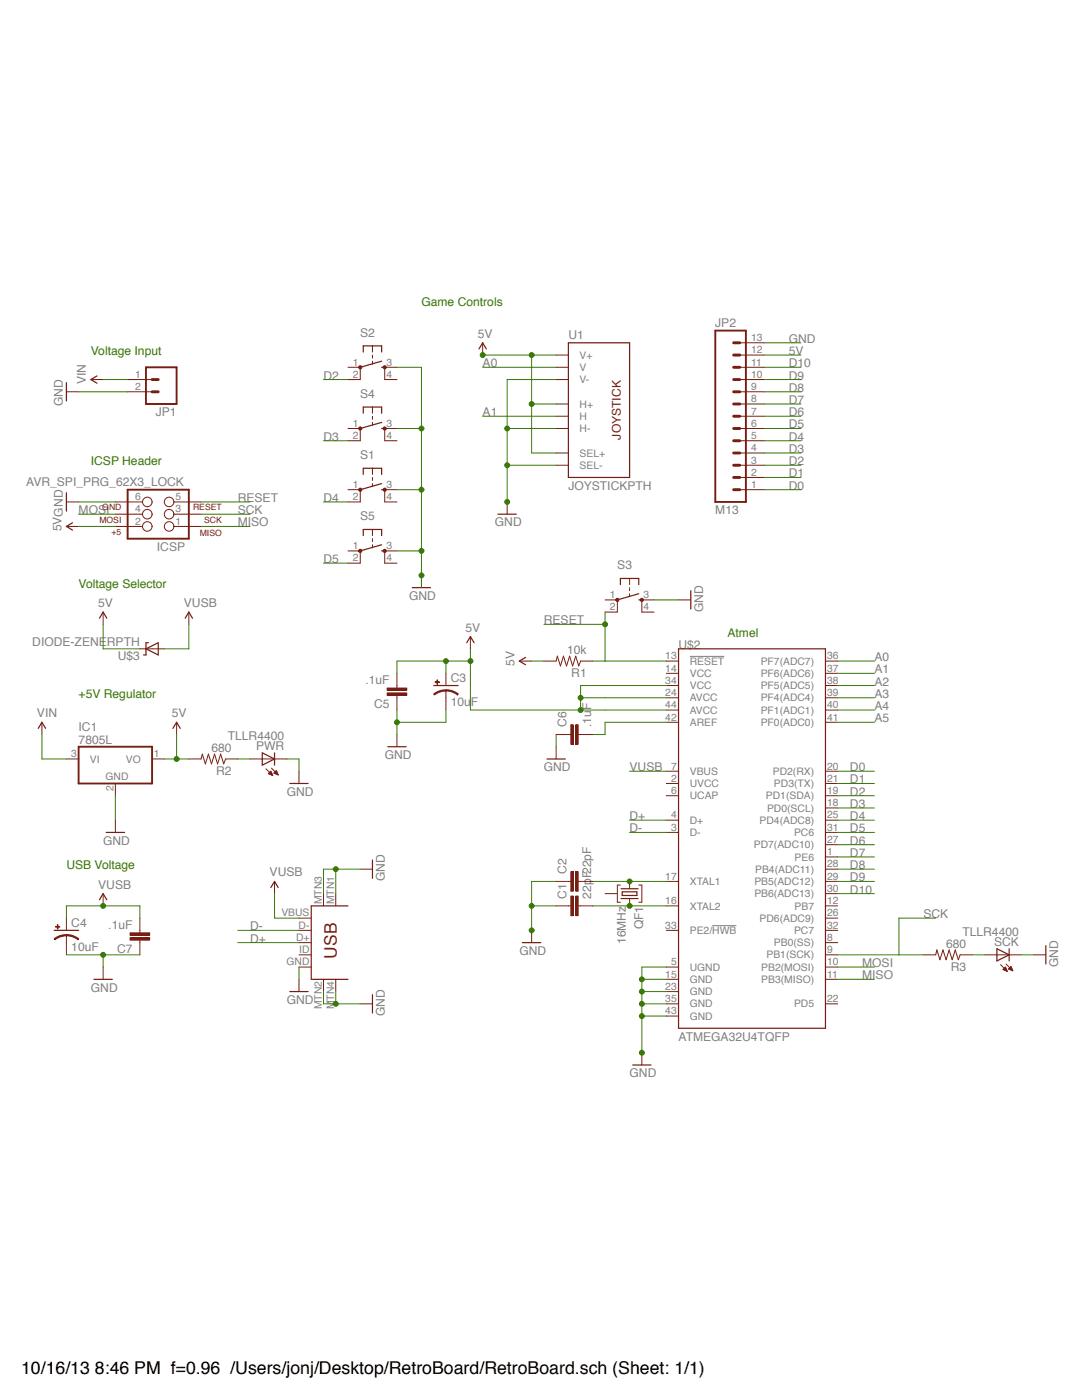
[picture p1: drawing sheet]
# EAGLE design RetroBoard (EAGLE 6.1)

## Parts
C1  22pF  CAPEZ  [CAP-PTH-SMALLEZ]
C2  22pF  CAPEZ  [CAP-PTH-SMALLEZ]
C3  10uF  CAP_POLPTH4  [CPOL-RADIAL-1000UF-25V]
C4  10uF  CAP_POLPTH4  [CPOL-RADIAL-1000UF-25V]
C5  .1uF  CAPEZ  [CAP-PTH-SMALLEZ]
C6  .1uF  CAPEZ  [CAP-PTH-SMALLEZ]
C7  .1uF  CAPEZ  [CAP-PTH-SMALLEZ]
IC1  7805L  [TO92]
ICSP  AVR_SPI_PRG_62X3_LOCK  [2X3_LOCK]
JP1  M02LOCK  [1X02_LOCK]
JP2  M13  [1X13]
PWR  TLLR4400  [LED3MM]
QF1  16MHz  IXFA  [HC49U]
R1  10k  RESISTORAXIAL-0.3  [AXIAL-0.3]
R2  680  RESISTORAXIAL-0.3  [AXIAL-0.3]
R3  680  RESISTORAXIAL-0.3  [AXIAL-0.3]
S1  TAC_SWITCHSMD  [TACTILE_SWITCH_SMD]
S2  TAC_SWITCHPTH  [TACTILE-PTH]
S3  TAC_SWITCHPTH  [TACTILE-PTH]
S4  TAC_SWITCHPTH  [TACTILE-PTH]
S5  TAC_SWITCHPTH  [TACTILE-PTH]
SCK  TLLR4400  [LED3MM]
U1  JOYSTICKPTH  [JOYSTICK]
U$2  ATMEGA32U4TQFP  [SPARKFUN-DIGITALIC_TQFP44]
U$3  DIODE-ZENERPTH  [DIODE-ZENER]
USB  USB-MINIB-5PIN  [USB-MINIB]

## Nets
5V: C3.1(+) C5.2 IC1.1(VO) ICSP.2 JP2.12 R1.P$2 R2.P$2 U1.B1A(SEL+) U1.H1(H+) U1.V1(V+) U$2.24(AVCC) U$2.34(VCC) U$2.44(AVCC) U$3.P$1(C)
A0: U1.V2(V) U$2.36(PF7(ADC7))
A1: U1.H2(H) U$2.37(PF6(ADC6))
A2: U$2.38(PF5(ADC5))
A3: U$2.39(PF4(ADC4))
A4: U$2.40(PF1(ADC1))
A5: U$2.41(PF0(ADC0))
D0: JP2.1 U$2.20(PD2(RX))
D1: JP2.2 U$2.21(PD3(TX))
D2: JP2.3 S2.2 U$2.19(PD1(SDA))
D3: JP2.4 S4.2 U$2.18(PD0(SCL))
D4: JP2.5 S1.2 U$2.25(PD4(ADC8))
D5: JP2.6 S5.2 U$2.31(PC6)
D6: JP2.7 U$2.27(PD7(ADC10))
D7: JP2.8 U$2.1(PE6)
D8: JP2.9 U$2.28(PB4(ADC11))
D9: JP2.10 U$2.29(PB5(ADC12))
D10: JP2.11 U$2.30(PB6(ADC13))
D+: U$2.4(D+) USB.D+
D-: U$2.3(D-) USB.D-
GND: C1.1 C2.1 C3.2(-) C4.2(-) C5.1 C6.1 C7.1 IC1.2(GND) ICSP.6 JP1.2 JP2.13 PWR.K(C) S1.3 S2.3 S3.3 S4.3 S5.3 SCK.K(C) U1.B2A(SEL-) U1.H3(H-) U1.V3(V-) U$2.5(UGND) U$2.15(GND) U$2.23(GND) U$2.35(GND) U$2.43(GND) USB.GND USB.MTN1(MTN2) USB.MTN2(MTN3) USB.MTN3(MTN1) USB.MTN4
MISO: ICSP.1 U$2.11(PB3(MISO))
MOSI: ICSP.4 U$2.10(PB2(MOSI))
N$2: PWR.A R2.P$1
N$10: C2.2 QF1.1 U$2.17(XTAL1)
N$11: C1.2 QF1.3 U$2.16(XTAL2)
N$13: C6.2 U$2.42(AREF)
N$14: R3.P$1 SCK.A
RESET: ICSP.5 R1.P$1 S3.2 U$2.13(!RESET)
SCK: ICSP.3 R3.P$2 U$2.9(PB1(SCK))
VIN: C4.1(+) C7.2 IC1.3(VI) JP1.1 U$3.P$2(A) USB.VBUS ; supply symbol labelled VUSB
VUSB: U$2.7(VBUS)
Unconnected: QF1.2 S1.1 S1.4 S2.1 S2.4 S3.1 S3.4 S4.1 S4.4 S5.1 S5.4 U$2.2(UVCC) U$2.6(UCAP) U$2.8(PB0(SS)) U$2.12(PB7) U$2.14(VCC) U$2.22(PD5) U$2.26(PD6(ADC9)) U$2.32(PC7) U$2.33(PE2/!HWB) USB.ID

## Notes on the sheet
- Game Controls
- Voltage Input
- ICSP Header
- Voltage Selector
- Atmel
- +5V Regulator
- USB Voltage

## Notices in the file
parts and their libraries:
SparkFun-DigitalIC: Licensing: CC v3.0 Share-Alike You are welcome to use this library for commercial purposes.
